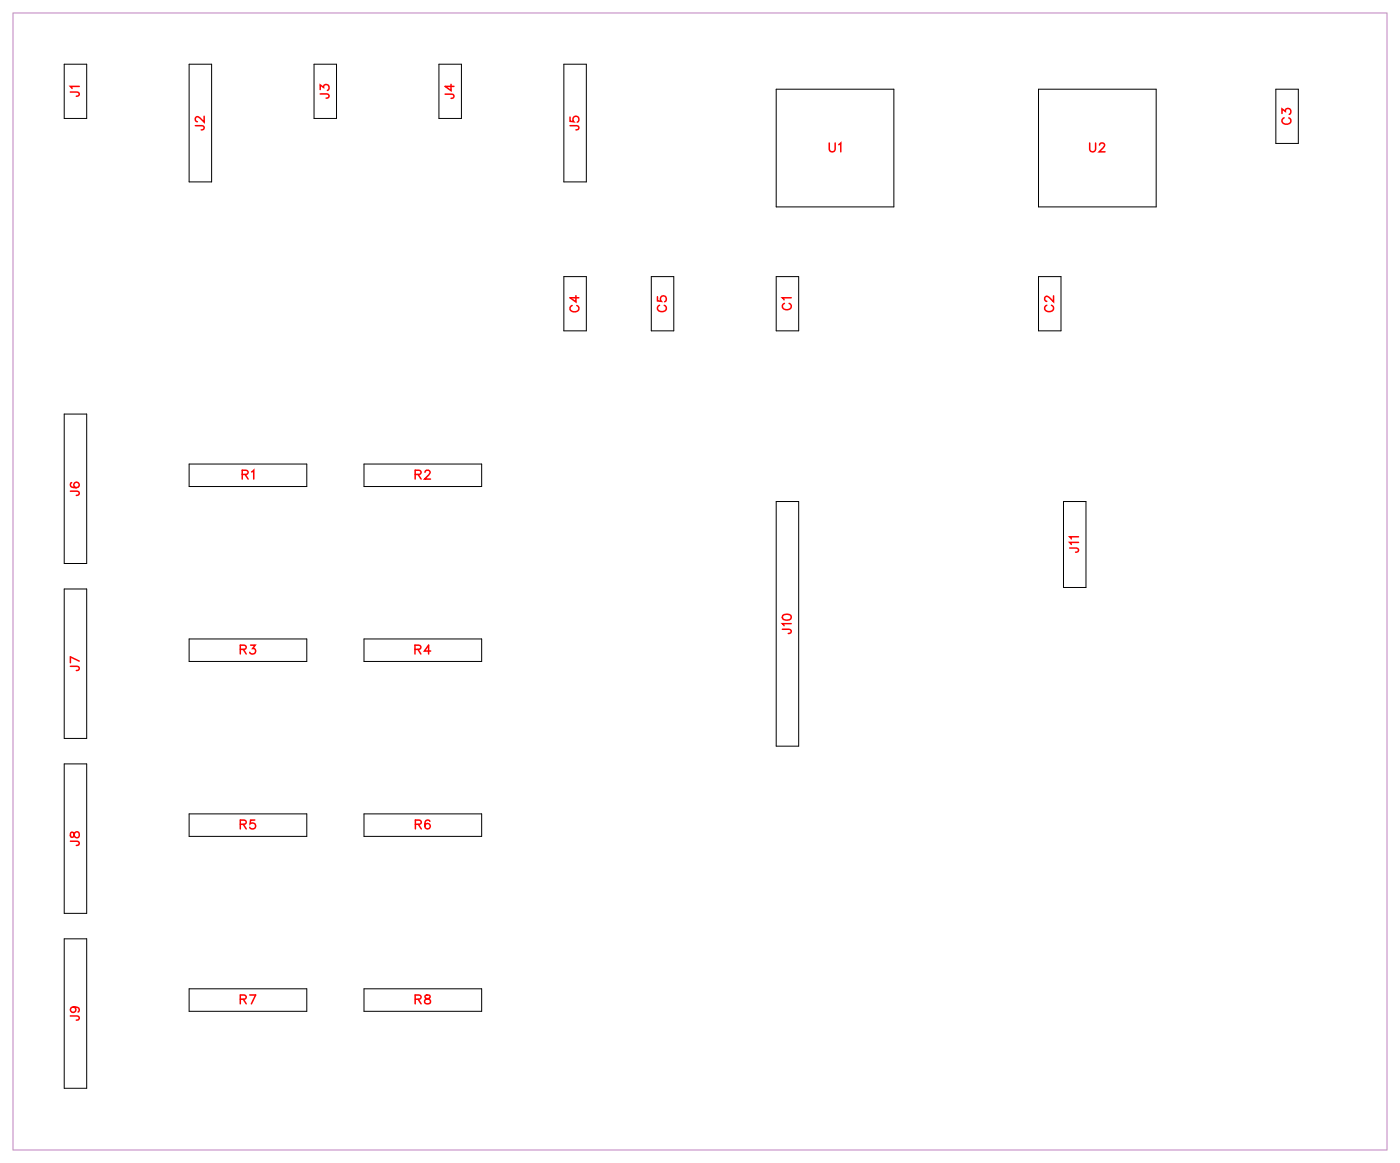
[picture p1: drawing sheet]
<svg xmlns="http://www.w3.org/2000/svg" width="112mm" height="93mm" viewBox="0 0 112 93" stroke-linecap="round" stroke-linejoin="round" font-family="sans-serif">
<path d="M1 1h110v91h-110z" fill="none" stroke="#bf80bf" stroke-width=".08"/>
<g fill="none" stroke="#000" stroke-width=".08">
<path d="M5.1 5.1h1.8v4.4h-1.8zM15.1 5.1h1.8v9.5h-1.8zM25.1 5.1h1.8v4.4h-1.8zM35.1 5.1h1.8v4.4h-1.8zM45.1 5.1h1.8v9.5h-1.8zM62.1 7.1h9.5v9.5h-9.5zM83.1 7.1h9.5v9.5h-9.5zM102.1 7.1h1.8v4.4h-1.8zM5.1 33.1h1.8v12h-1.8zM15.1 37.1h9.5v1.8h-9.5zM29.1 37.1h9.5v1.8h-9.5zM45.1 22.1h1.8v4.4h-1.8z"/>
<path d="M52.1 22.1h1.8v4.4h-1.8zM62.1 22.1h1.8v4.4h-1.8zM83.1 22.1h1.8v4.4h-1.8zM5.1 47.1h1.8v12h-1.8zM15.1 51.1h9.5v1.8h-9.5zM29.1 51.1h9.5v1.8h-9.5zM62.1 40.1h1.8v19.6h-1.8zM85.1 40.1h1.8v6.9h-1.8zM5.1 61.1h1.8v12h-1.8zM5.1 75.1h1.8v12h-1.8zM15.1 65.1h9.5v1.8h-9.5zM15.1 79.1h9.5v1.8h-9.5z"/>
<path d="M29.1 65.1h9.5v1.8h-9.5zM29.1 79.1h9.5v1.8h-9.5z"/>
</g>
<g fill="none" stroke="#f00" stroke-width=".12">
<path d="M5.6 7.4h.7v.2l-.2 .1M6.3 6.9h-.7l.2 .2M15.6 10.1h.7v.2l-.2 .1M16.3 9.3v.5l-.3-.4-.2-.1-.2 .2v.1l.2 .1M25.6 7.5l.7 .1v.2l-.2 .1M25.6 7.2v-.4l.3 .2a.24 .24 0 0 1 .4-.2 .24 .24 0 0 1-.1 .4M35.6 7.5l.7 .1v.2l-.2 .1M36.1 6.7v.6l-.5-.4h.7M45.6 10.1h.7v.2l-.2 .1M45.6 9.4v.3h.3a.25 .25 0 0 1 0-.3 .25 .25 0 0 1 .4 0 .25 .25 0 0 1-.1 .4M66.4 11.4v.6l.2 .2 .2-.1 .1-.7M67.1 11.6l.2-.2v.8"/>
<path d="M87.2 11.4v.6l.2 .2 .3-.1v-.7M88 11.6l.2-.2h.1l.1 .2-.1 .2-.3 .4h.5M102.6 9.1v-.4l.3 .2a.24 .24 0 0 1 .4-.2 .25 .25 0 0 1-.1 .5M102.8 9.4a.26 .26 0 0 0-.2 .3 .26 .26 0 0 0 .3 .2h.2a.26 .26 0 0 0 .2-.2 .26 .26 0 0 0-.1-.3M5.6 39.3h.7v.3h-.2M5.7 38.6v.1a.35 .35 0 0 0 .2 .4 .35 .35 0 0 0 .4-.3 .22 .22 0 0 0-.2-.2 .22 .22 0 0 0-.2 .2 .22 .22 0 0 0 .2 .2M19.4 38l.4-.1 .1-.1-.2-.2h-.3v.7M19.6 38l.3 .3M20.1 37.8l.2-.2v.7M33.2 38l.4-.1 .1-.1-.2-.2h-.3v.7M33.5 38l.2 .3M34 37.8l.2-.2h.1l.1 .2-.1 .2-.3 .3h.5"/>
<path d="M45.8 24.4a.26 .26 0 0 0-.2 .3 .26 .26 0 0 0 .3 .3h.2a.26 .26 0 0 0 .2-.3 .26 .26 0 0 0-.1-.3M46.1 23.7v.5l-.5-.4h.7M52.6 23.7v.4h.3a.25 .25 0 0 1 0-.4 .25 .25 0 0 1 .4 .1 .25 .25 0 0 1-.1 .4M52.8 24.4a.26 .26 0 0 0-.2 .3 .26 .26 0 0 0 .3 .2h.2a.26 .26 0 0 0 .2-.2 .26 .26 0 0 0-.1-.3M62.8 24.3a.26 .26 0 0 0-.2 .3 .26 .26 0 0 0 .3 .2h.2a.26 .26 0 0 0 .2-.2 .26 .26 0 0 0-.1-.3M63.3 23.8h-.7l.2 .2M83.8 24.4a.26 .26 0 0 0-.2 .3 .26 .26 0 0 0 .3 .2h.2a.26 .26 0 0 0 .2-.2 .26 .26 0 0 0-.1-.3M84.3 23.7v.5l-.3-.4-.2-.1-.2 .1v.2l.2 .1M5.6 53.3l.7 .1v.2l-.2 .1M6.3 52.9l-.7-.3v.4M19.2 52l.4-.1 .1-.1-.2-.2h-.3v.7M19.5 52l.2 .3"/>
<path d="M20.1 51.6h.3l-.2 .3a.24 .24 0 0 1 .2 .4 .24 .24 0 0 1-.4-.1M33.2 52l.4-.1 .1-.1-.2-.2h-.3v.7M33.5 52l.2 .3M34.5 52.1h-.5l.3-.5v.7M62.6 50.4h.7v.2l-.2 .1M62.7 49.3l.2-.1a.3 .3 0 0 1 .4 .2 .38 .38 0 0 1-.3 .2 .38 .38 0 0 1-.4-.2zM63.3 49.9h-.7l.2 .2M85.6 43.9h.7v.2l-.2 .1M86.3 43.4h-.7l.2 .2M86.3 43h-.7l.2 .1M5.6 67.3l.7 .1v.2l-.2 .1M5.7 66.6v.4h.1l.3-.4a.24 .24 0 0 1 .3 .2 .24 .24 0 0 1-.3 .2l-.1-.1-.1-.3z"/>
<path d="M19.2 66l.4-.1 .1-.1-.2-.2h-.3v.7M19.2 80l.4-.1 .1-.1-.2-.2h-.3v.7M19.5 66l.2 .3M19.5 80l.2 .3M20 79.6h.5l-.4 .7M20.4 65.6h-.3l-.1 .3a.25 .25 0 0 1 .4 0 .25 .25 0 0 1 0 .4 .25 .25 0 0 1-.4-.1M33.2 80l.4-.1 .1-.1-.2-.2h-.3v.7M33.3 66l.4-.1v-.1l-.1-.2h-.3v.7M33.5 80l.2 .3M33.5 66l.2 .3M34.1 79.7v.2l.3 .1 .1 .1a.24 .24 0 0 1-.3 .3 .24 .24 0 0 1-.2-.3l.4-.3v-.1zM34.4 65.7a.35 .35 0 0 0-.4 .2 .35 .35 0 0 0 .2 .4 .22 .22 0 0 0 .2-.2 .22 .22 0 0 0-.2-.2 .22 .22 0 0 0-.2 .2"/>
<path d="M5.6 81.3h.7v.3h-.2M5.9 80.6a.22 .22 0 0 1 .2 .3 .22 .22 0 0 1-.4 .1 .22 .22 0 0 1 0-.4h.2a.34 .34 0 0 1 .4 .3l-.1 .1"/>
</g>
<g font-size="1.2" fill="#fff">
<text x="6.6" y="7.8" transform="rotate(-90 6.6 7.8)">J1</text>
<text x="16.6" y="10.5" transform="rotate(-90 16.6 10.5)">J2</text>
<text x="26.6" y="7.9" transform="rotate(-90 26.6 7.9)">J3</text>
<text x="36.6" y="7.9" transform="rotate(-90 36.6 7.9)">J4</text>
<text x="46.6" y="10.5" transform="rotate(-90 46.6 10.5)">J5</text>
<text x="103.6" y="10" transform="rotate(-90 103.6 10)">C3</text>
<text x="66.3" y="12.4">U1</text>
<text x="87.2" y="12.4">U2</text>
<text x="46.6" y="25" transform="rotate(-90 46.6 25)">C4</text>
<text x="53.6" y="25" transform="rotate(-90 53.6 25)">C5</text>
<text x="63.6" y="24.8" transform="rotate(-90 63.6 24.8)">C1</text>
<text x="84.6" y="25" transform="rotate(-90 84.6 25)">C2</text>
<text x="6.6" y="39.7" transform="rotate(-90 6.6 39.7)">J6</text>
<text x="19.3" y="38.6">R1</text>
<text x="33.2" y="38.6">R2</text>
<text x="86.6" y="44.3" transform="rotate(-90 86.6 44.3)">J11</text>
<text x="6.6" y="53.7" transform="rotate(-90 6.6 53.7)">J7</text>
<text x="19.2" y="52.6">R3</text>
<text x="33.2" y="52.6">R4</text>
<text x="63.6" y="50.8" transform="rotate(-90 63.6 50.8)">J10</text>
<text x="6.6" y="67.7" transform="rotate(-90 6.6 67.7)">J8</text>
<text x="19.2" y="66.6">R5</text>
<text x="33.2" y="66.6">R6</text>
<text x="6.6" y="81.7" transform="rotate(-90 6.6 81.7)">J9</text>
<text x="19.2" y="80.6">R7</text>
<text x="33.2" y="80.6">R8</text>
</g>
</svg>
